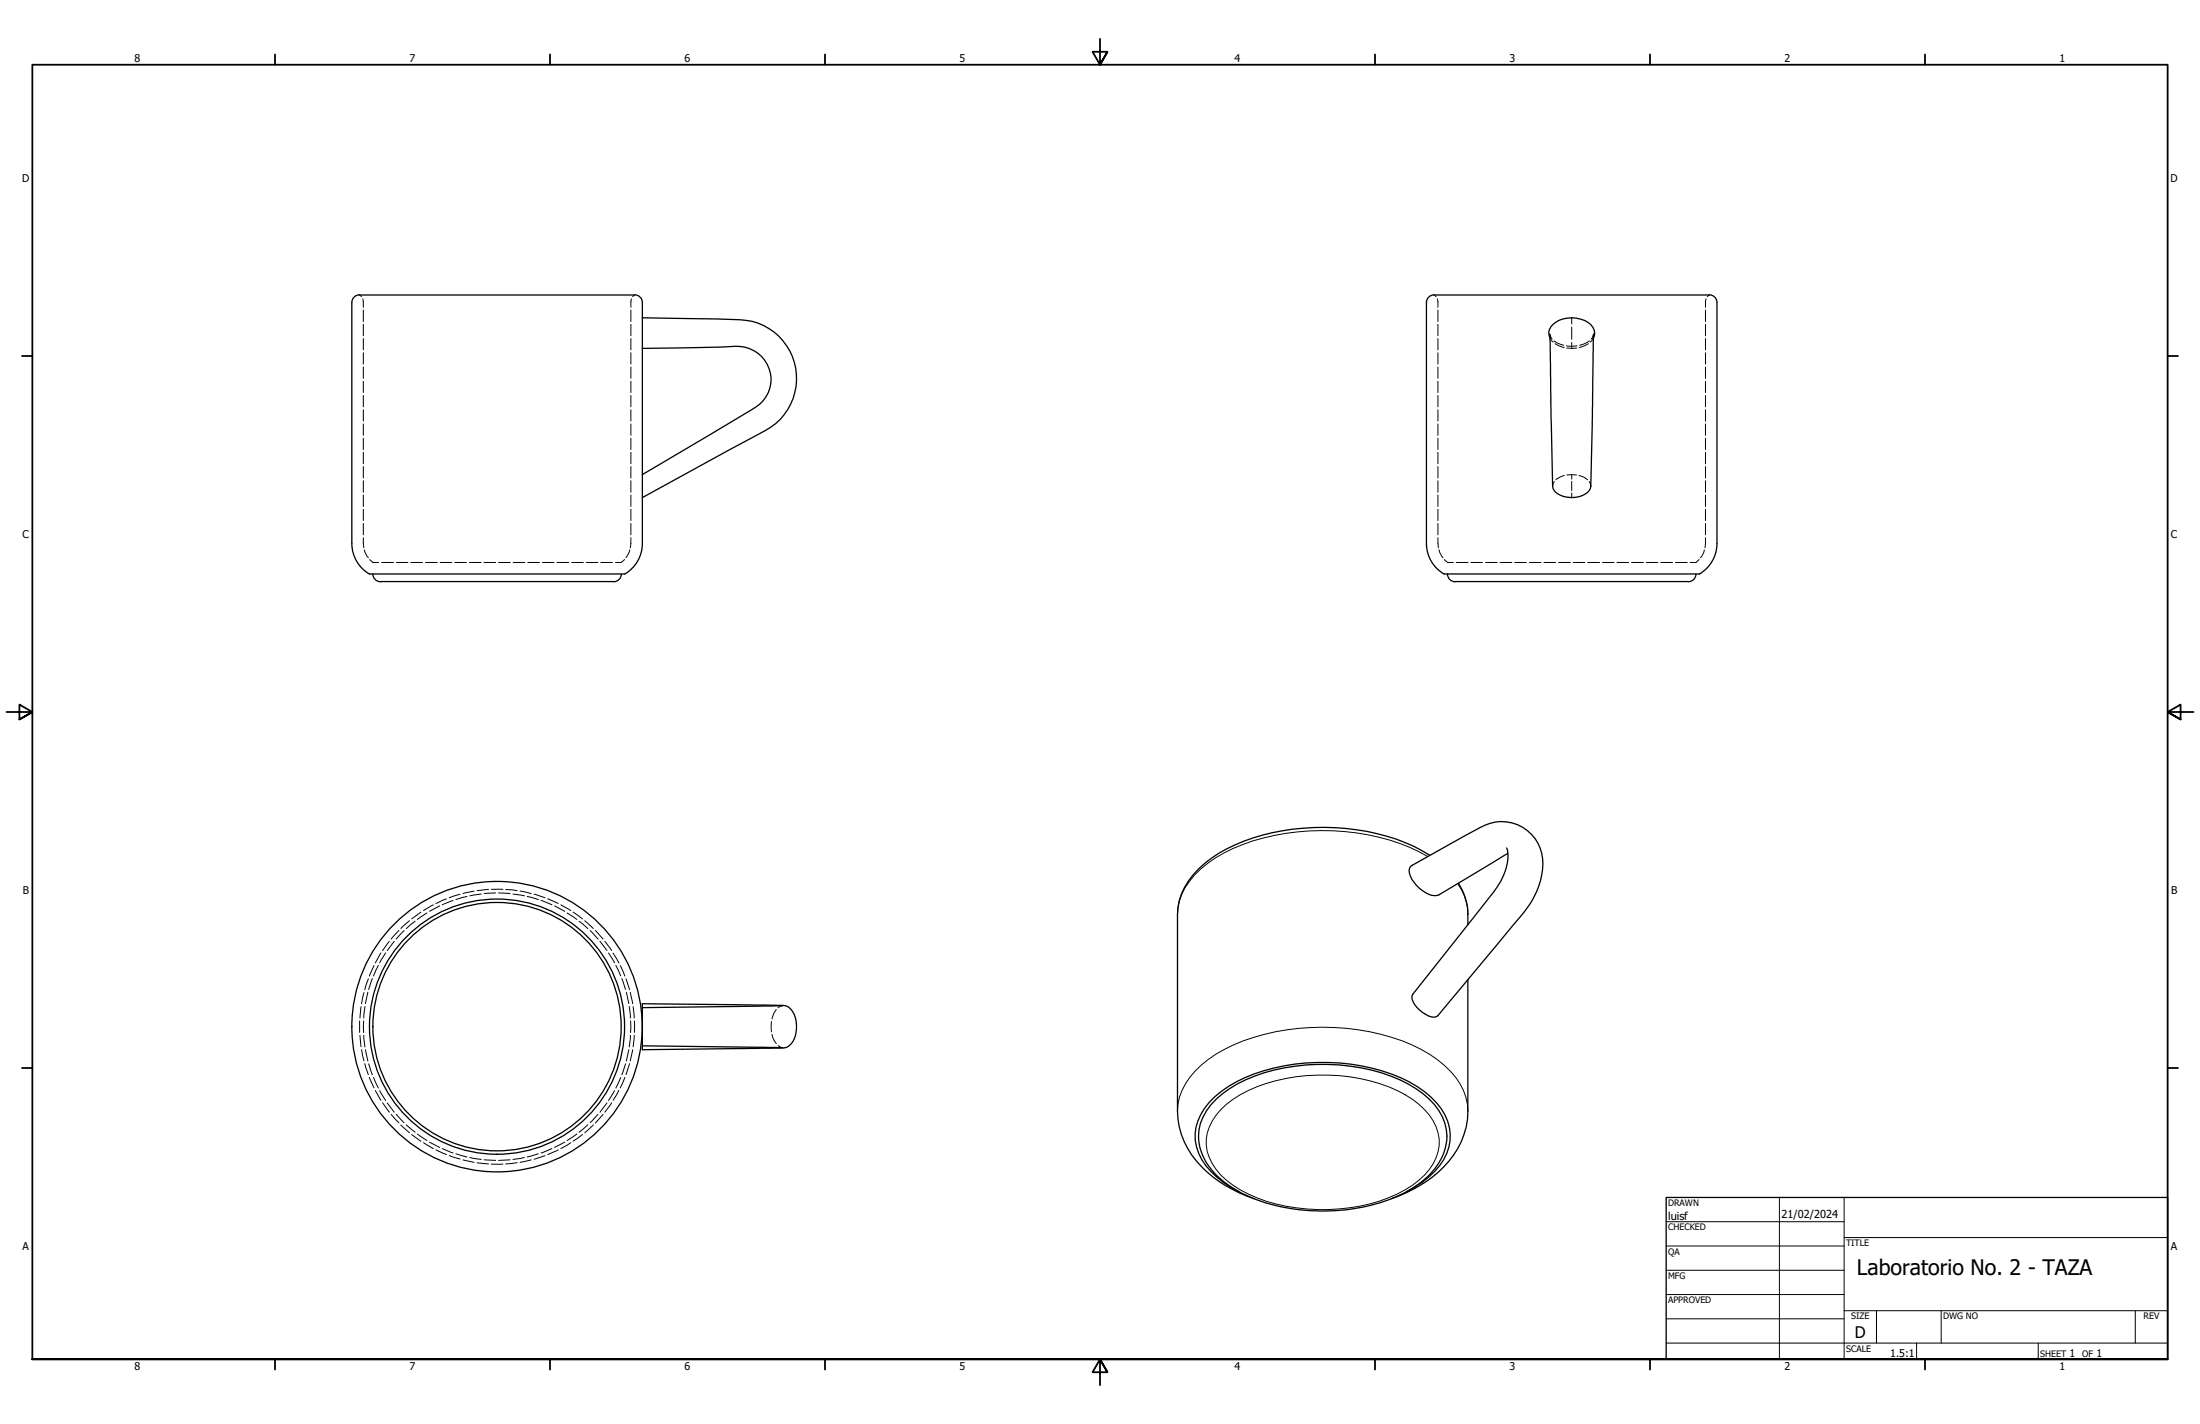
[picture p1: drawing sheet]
<svg xmlns="http://www.w3.org/2000/svg" width="864mm" height="559mm" viewBox="0 0 864 559" stroke-linecap="round" stroke-linejoin="round" font-family="sans-serif">
<!-- layer: Hidden (ANSI) -->
<g fill="none" stroke="#000" stroke-width=".39">
<path d="M141.2 115.8l.7 .6M142.4 117.3l.2 3.3M247.8 117.3l-.2 3.3M249.1 115.8l-.8 .6M563 115.8l.8 .6M564.3 117.3l.2 3.3M669.7 117.3l-.2 3.3M670.9 115.8l-.7 .6M142.6 121.7v4.5M142.6 127.3v4.5M142.6 132.8v4.5M142.6 138.4v4.5"/>
<path d="M247.6 121.7v4.5M247.6 127.3v4.5M247.6 132.8v4.5M247.6 138.4v4.5M564.5 121.7v4.5M564.5 127.3v4.5M564.5 132.8v4.5M564.5 138.4v4.5M608.4 131.1l.9 1.9M608.5 132.7l1.2 1.5M610 133.8l1.2 .8 2.7 .9M610.4 134.9l3.6 1.5"/>
<path d="M614.9 135.7h4.2M615 136.6l2 .1M617 124.7v2.4M617 128.3v4.9M617 134.4v2.3M618.9 136.6l-1.9 .1M623.5 134.9l-3.6 1.5M623.9 133.8l-1.2 .8-2.6 .9M625.5 132.7l-1.3 1.5M625.5 131.1l-.9 1.9M669.5 121.7v4.5M669.5 127.3v4.5"/>
<path d="M669.5 132.8v4.5M669.5 138.4v4.5M142.6 144v4.5M142.6 149.6v4.5M142.6 155.2v4.4M247.6 144v4.5M247.6 149.6v4.5M247.6 155.2v4.4M564.5 144v4.5M564.5 149.6v4.5M564.5 155.2v4.4M669.5 144v4.5"/>
<path d="M669.5 149.6v4.5M669.5 155.2v4.4M142.6 160.8v4.4M142.6 166.4v4.4M142.6 172v4.4M142.6 177.5v4.5M247.6 160.8v4.4M247.6 166.4v4.4M247.6 172v4.4M247.6 177.5v4.5M564.5 160.8v4.4M564.5 166.4v4.4"/>
<path d="M564.5 172v4.4M564.5 177.5v4.5M669.5 160.8v4.4M669.5 166.4v4.4M669.5 172v4.4M669.5 177.5v4.5M142.6 183.1v4.5M142.6 188.7v4.5M142.6 194.2v4.6M142.6 199.8v4.5M247.6 183.1v4.5M247.6 188.7v4.5"/>
<path d="M247.6 194.2v4.6M247.6 199.8v4.5M564.5 183.1v4.5M564.5 188.7v4.5M564.5 194.2v4.6M564.5 199.8v4.5M610.1 189l-.6 1.8M614.1 186.6l-1.8 .7-1.6 1M617 186.2l-1.9 .2M617 186.2l1.9 .2M617 186.2v1.8M617 188.9v3.6"/>
<path d="M617 193.4v1.9M619.8 186.6a6 6 0 0 1 3.4 1.7M623.8 189l.7 1.8M624.5 190.8h.1M669.5 183.1v4.5M669.5 188.7v4.5M669.5 194.2v4.6M669.5 199.8v4.5M142.6 205.4v4.5M142.6 211l.2 3.9M143 215.8l1.6 3.1M145.1 219.6l1.3 1.1h2.3"/>
<path d="M245.2 219.6l-1.3 1.1h-2.3M247.2 215.8l-.2 .9-1.3 2.2M247.6 205.4v4.5M247.6 211l-.1 3.9M564.5 205.4v4.5M564.5 211l.1 3.9M564.9 215.8l.2 .9 1.3 2.2M566.9 219.6l1.3 1.1h2.3M667 219.6l-1.3 1.1h-2.3M669 215.8l-.2 .9-1.3 2.2M669.5 205.4v4.5M669.5 211l-.2 3.9"/>
<path d="M149.8 220.7h4.6M155.6 220.7h4.5M161.3 220.7h4.6M167 220.7h4.6M172.8 220.7h4.6M178.5 220.7h4.6M184.2 220.7h4.6M190 220.7h4.6M195.7 220.7h4.6M201.4 220.7h4.7M207.2 220.7h4.6M212.9 220.7h4.6"/>
<path d="M218.6 220.7h4.7M224.4 220.7h4.6M230.1 220.7h4.6M235.8 220.7h4.6M571.6 220.7h4.7M577.4 220.7h4.6M583.1 220.7h4.6M588.8 220.7h4.7M594.6 220.7h4.6M600.3 220.7h4.6M606 220.7h4.7M611.8 220.7h4.6"/>
<path d="M617.5 220.7h4.6M623.3 220.7h4.6M629 220.7h4.6M634.7 220.7h4.6M640.5 220.7h4.6M646.2 220.7h4.6M652 220.7h4.5M657.7 220.7h4.6M165.2 357.9l-3.6 2.7M167.6 358.3l-3.8 2.5M170.1 355.1l-3.9 2.2M172.6 355.5l-4 2.1"/>
<path d="M175.3 352.7l-4.2 1.9M177.9 353.4l-4.3 1.6M180.6 350.9l-4.3 1.4M183.3 351.8l-4.4 1.2M186.1 349.7l-4.4 .9M188.9 350.8l-4.5 .7M191.8 349l-4.5 .5M192.8 349h4.6M194.6 350.4l-4.5 .2M195.7 350.4l4.5 .2M198.5 349.1l4.5 .4M201.4 350.8l4.5 .7"/>
<path d="M204.2 349.7l4.3 .9M206.9 351.8l4.4 1.2M209.7 350.9l4.2 1.4M212.4 353.4l4.3 1.6M215 352.7l4.1 1.8M217.7 355.5l4 2.1M220.2 355.1l3.8 2.2M222.6 358.3l3.8 2.5M225 357.9l3.7 2.7M146.8 378.9l-1.8 4.1M148.5 378.8l-1.9 4.2M149.5 374l-2.2 3.9"/>
<path d="M151.4 374l-2.4 3.8M152.8 369.4l-2.6 3.7M154.7 369.4l-2.7 3.6M156.6 365.1l-3.1 3.4M158.6 365.2l-3.1 3.3M160.7 361.3l-3.3 3.1M162.9 361.5l-3.5 2.9M227.3 361.5l3.5 2.9M229.6 361.3l3.3 3.1M231.6 365.2l3.2 3.3M233.7 365.1l3 3.4M235.5 369.4l2.8 3.6"/>
<path d="M237.4 369.4l2.7 3.6M238.9 374l2.3 3.8M240.7 374l2.3 3.9M241.7 378.8l1.9 4.2M243.5 378.9l1.8 4.1M141.7 395l-.4 4.5M142.9 389.5l-1 4.4M143.3 395l-.5 4.5M144.4 389.4l-1 4.4M144.6 384.1l-1.4 4.3M146.2 384l-1.5 4.3M244.1 384l1.5 4.3"/>
<path d="M245.7 384.1l1.4 4.3M245.9 389.4l.9 4.4M247 395l.5 4.5M247.4 389.4l.9 4.5M248.5 395l.5 4.5M304.7 396.2l-.8 1.2-.9 2.5M307.2 394.7l-1.8 .8M141.2 400.6v4.5M141.3 406.3l.4 4.5M141.9 411.9l1 4.4M142.7 400.6v4.6M142.8 406.3l.5 4.5"/>
<path d="M143.2 417.4l1.4 4.3M143.4 411.9l1 4.5M144.7 417.4l1.5 4.4M245.6 417.4l-1.5 4.4M246.8 411.9l-.9 4.5M247.1 417.4l-1.4 4.3M247.5 406.3l-.5 4.5M247.5 400.6v4.6M248.3 411.9l-.9 4.4M249 406.3l-.5 4.5M249 400.6v4.5M302.8 400.9v4"/>
<path d="M303 405.9l.9 2.5 .8 1.2M305.4 410.3l1.8 .9M145 422.8l1.8 4.1M146.6 422.8l1.9 4.2M147.3 427.9l2.2 3.9M149 428l2.4 3.9M150.2 432.8l2.6 3.6M152 432.8l2.7 3.6M153.5 437.3l3.1 3.3M155.5 437.3l3.1 3.3M234.8 437.3l-3.2 3.3M236.7 437.3l-3 3.4"/>
<path d="M238.3 432.8l-2.8 3.6M240.1 432.8l-2.7 3.6M241.2 428l-2.3 3.9M243 427.9l-2.3 3.9M243.6 422.8l-1.9 4.2M245.3 422.8l-1.8 4.1M157.4 441.5l3.3 3M159.4 441.4l3.5 2.9M161.6 445.2l3.6 2.7M163.8 445l3.8 2.5M166.2 448.4l3.9 2.3M168.6 448.2l4 2.1"/>
<path d="M171.1 451.2l4.2 1.9M173.6 450.7l4.3 1.7M176.3 453.5l4.3 1.4M178.9 452.8l4.4 1.2M181.7 455.2l4.4 .9M184.4 454.2l4.5 .8M187.3 456.3l4.5 .5M190.1 455.1l4.5 .3M192.8 456.8h4.6M200.2 455.1l-4.5 .3M203 456.2l-4.5 .6M205.9 454.2l-4.5 .8"/>
<path d="M208.5 455.2l-4.3 .9M211.3 452.8l-4.4 1.2M213.9 453.5l-4.2 1.4M216.7 450.7l-4.3 1.7M219.1 451.2l-4.1 1.9M221.7 448.2l-4 2.1M224 448.4l-3.8 2.3M226.4 445l-3.8 2.5M228.7 445.2l-3.7 2.6M230.8 441.4l-3.5 2.9M232.9 441.5l-3.3 3"/>
</g>
<!-- layer: Visible (ANSI) -->
<g fill="none" stroke="#000" stroke-width=".51">
<path d="M141.2 115.8h107.9M249.1 115.7a3 3 0 0 1 3.1 3v94.5a13.9 13.9 0 0 1-7 12.1l-100.2-.1a13.8 13.8 0 0 1-6.9-11.9v-94.6a3 3 0 0 1 3-3M563 115.7a3 3 0 0 0-3.1 3v94.6a13.8 13.8 0 0 0 7 11.9l100.2 .1a13.9 13.9 0 0 0 6.9-12.1v-94.5a3 3 0 0 0-3-3M563 115.8h107.9M252.2 124.7a634.7 634.7 0 0 1 40.7 1 23.1 23.1 0 0 1 19.7 20 23.1 23.1 0 0 1-14.1 24.3l-46.3 25.3M252.2 136.7a467.1 467.1 0 0 0 36.3-.8 13.1 13.1 0 0 1 13.7 9.7 13.1 13.1 0 0 1-7.2 15.2l-42.8 25.4M608.4 131.1l1.1 59.7a5.9 5.9 0 0 0 5.8 4.3 8.7 8.7 0 0 0 9-3.3l.7-25.2 .5-35.5M608.5 132.7a4.7 4.7 0 0 1 2.2-6.3 11.4 11.4 0 0 1 14.6 2.1 4.1 4.1 0 0 1 .2 4.2M146.4 225.3a3 3 0 0 0 3 3l91.5-.1M243.9 225.3a3 3 0 0 1-3 3M568.2 225.3a3 3 0 0 0 3 3l91.5-.1a2.9 2.9 0 0 0 3-2.9M561.3 335.7a78.1 78.1 0 0 0-41.2-11 77.9 77.9 0 0 0-44.6 12.1 29.1 29.1 0 0 0-13.1 19.3l-.2 79.9a33.2 33.2 0 0 0 14 25.9 58.7 58.7 0 0 0 16.1 8.5"/>
<path d="M591.4 332.7a14.7 14.7 0 0 1-1.2 10.9l-1 2.2-2.7 4-32 40.4a4.8 4.8 0 0 0 1.8 5.3l3.3 2.5a3.9 3.9 0 0 0 4.9 .5l32.4-38.9a31.4 31.4 0 0 0 8.6-22.7 16.2 16.2 0 0 0-24.3-12.2l-26.9 14.9a2.93 2.93 0 0 0-.6 4.3 13.3 13.3 0 0 0 9.4 7.6l1.7-.3 27.1-16.3M572.5 346.6a25.2 25.2 0 0 1 3.7 16.2M252.2 393.9l51.7 .6a10 10 0 0 1 5.4 .6 10.4 10.4 0 0 1 2.9 11.3 5.5 5.5 0 0 1-5.9 4.9l-54.1 .6zM307.2 394.7l-55 .7M576.2 384.4v51.6a32.9 32.9 0 0 1-13.9 25.9 58.7 58.7 0 0 1-16.1 8.5M252.2 410.4l55 .8M477.4 431.4a54.2 54.2 0 0 1 31-13 76.3 76.3 0 0 1 44.5 7 28.7 28.7 0 0 1 14.3 15.4 20.5 20.5 0 0 1-6.6 20.8 57.3 57.3 0 0 1-34.4 13.3 70.1 70.1 0 0 1-42.5-8.8 25.9 25.9 0 0 1-13.2-18.7 19.2 19.2 0 0 1 6.9-16zM486.3 467.6a33.2 33.2 0 0 1-15.8-15 18.2 18.2 0 0 1 4-19.8 48.8 48.8 0 0 1 25.4-13.6 79.6 79.6 0 0 1 53.4 5.4 31.3 31.3 0 0 1 15 15.3 18.7 18.7 0 0 1-5.1 19.8 39.5 39.5 0 0 1-11 7.9"/>
<circle cx="195.1" cy="402.9" r="50.1"/>
<circle cx="195.1" cy="402.9" r="48.7"/>
<circle cx="195.1" cy="402.9" r="57"/>
</g>
<!-- layer: Visible Narrow (ANSI) -->
<path d="M560.5 336.1a87.2 87.2 0 0 0-55.8-9.1 69.6 69.6 0 0 0-30.6 11.8 25.7 25.7 0 0 0-11.9 20M572.2 346.7a20.7 20.7 0 0 1 4 12.1M462.2 436a26.1 26.1 0 0 1 12-20.2 77.7 77.7 0 0 1 45-12.7 81.8 81.8 0 0 1 41.9 10.6 32.3 32.3 0 0 1 14.3 16.9l.8 5.4M479.2 435.4a48.3 48.3 0 0 1 25.5-12.2 70.9 70.9 0 0 1 46.9 6.4 26 26 0 0 1 12.9 15 18.4 18.4 0 0 1-7.5 18.6 58.8 58.8 0 0 1-35.7 11.5 64.1 64.1 0 0 1-37.2-9.6 22.6 22.6 0 0 1-10.6-15.6 18.6 18.6 0 0 1 5.7-14.1z" fill="none" stroke="#000" stroke-width=".39"/>
<!-- layer: Border (ANSI) -->
<g fill="none" stroke="#000" stroke-width=".7">
<path d="M431.8 15.2v10.2l-2.9-5.1h5.8l-2.9 5.1 2.9-5.1M107.9 21.3v4.1M215.9 21.3v4.1M323.8 21.3v4.1M539.8 21.3v4.1M647.7 21.3v4.1M755.6 21.3v4.1M8.6 139.7h4.1M850.9 139.7h4.1M2.5 279.4h10.2l-5.1-2.9v5.8l5.1-2.9-5.1 2.9M861.1 279.4h-10.2l5.1-2.9v5.8l-5.1-2.9 5.1 2.9M8.6 419.1h4.1"/>
<path d="M850.9 419.1h4.1M12.7 533.4v-508h838.2v508h-838.2h838.2M107.9 533.4v4.1M215.9 533.4v4.1M323.8 533.4v4.1M434.7 538.5l-2.9-5.1 2.9 5.1h-5.8l2.9-5.1v10.2M539.8 533.4v4.1M647.7 533.4v4.1M755.6 533.4v4.1"/>
</g>
<!-- layer: Title (ANSI) -->
<g fill="none" stroke="#000" stroke-width=".39">
<path d="M654 479.4h69.9M698.5 469.9v63.5M723.9 469.9v63.5M654 488.9h69.9M654 498.5h69.9M723.9 485.6h127M654 508h69.9M654 517.5h69.9M723.9 514.3h127M736.6 514.3v12.7M762 514.3v12.7M838.2 514.3v12.7"/>
<path d="M654 527h196.9M752.3 527v6.4M800.1 527v6.4"/>
</g>
<path d="M654 469.9h196.9v63.5h-196.9z" fill="none" stroke="#000" stroke-width=".51"/>
<text font-size="8.4" x="728.9" y="500.3">Laboratorio No. 2 - TAZA</text>
<text font-size="6.3" x="728.1" y="524.9">D</text>
<g font-size="4.3">
<text x="654.8" y="478.6">luisf</text>
<text x="699.3" y="478">21/02/2024</text>
</g>
<g font-size="4.2">
<text x="52.8" y="24.4">8</text>
<text x="160.8" y="24.4">7</text>
<text x="268.7" y="24.4">6</text>
<text x="376.7" y="24.4">5</text>
<text x="484.6" y="24.4">4</text>
<text x="592.6" y="24.4">3</text>
<text x="700.5" y="24.4">2</text>
<text x="808.5" y="24.4">1</text>
<text x="8.8" y="71.4">D</text>
<text x="852" y="71.4">D</text>
<text x="8.9" y="211.1">C</text>
<text x="852.2" y="211.1">C</text>
<text x="9" y="350.8">B</text>
<text x="852.2" y="350.8">B</text>
<text x="8.9" y="490.5">A</text>
<text x="852.2" y="490.5">A</text>
<text x="742" y="532.6">1.5:1</text>
<text x="812.4" y="532.6">1</text>
<text x="823" y="532.6">1</text>
<text x="52.8" y="537.5">8</text>
<text x="160.8" y="537.5">7</text>
<text x="268.7" y="537.5">6</text>
<text x="376.7" y="537.5">5</text>
<text x="484.6" y="537.5">4</text>
<text x="592.6" y="537.5">3</text>
<text x="700.5" y="537.5">2</text>
<text x="808.5" y="537.5">1</text>
</g>
<g font-size="3.5">
<text x="654.8" y="473.2">DRAWN</text>
<text x="654.8" y="482.8">CHECKED</text>
<text x="724.7" y="488.9">TITLE</text>
<text x="654.8" y="492.3">QA</text>
<text x="654.8" y="501.8">MFG</text>
<text x="654.8" y="511.4">APPROVED</text>
<text x="726.7" y="517.7">SIZE</text>
<text x="762.8" y="517.7">DWG NO</text>
<text x="841.4" y="517.7">REV</text>
<text x="724.7" y="530.4">SCALE</text>
<text x="800.9" y="532.6">SHEET</text>
<text x="817.4" y="532.6">OF</text>
</g>
</svg>
